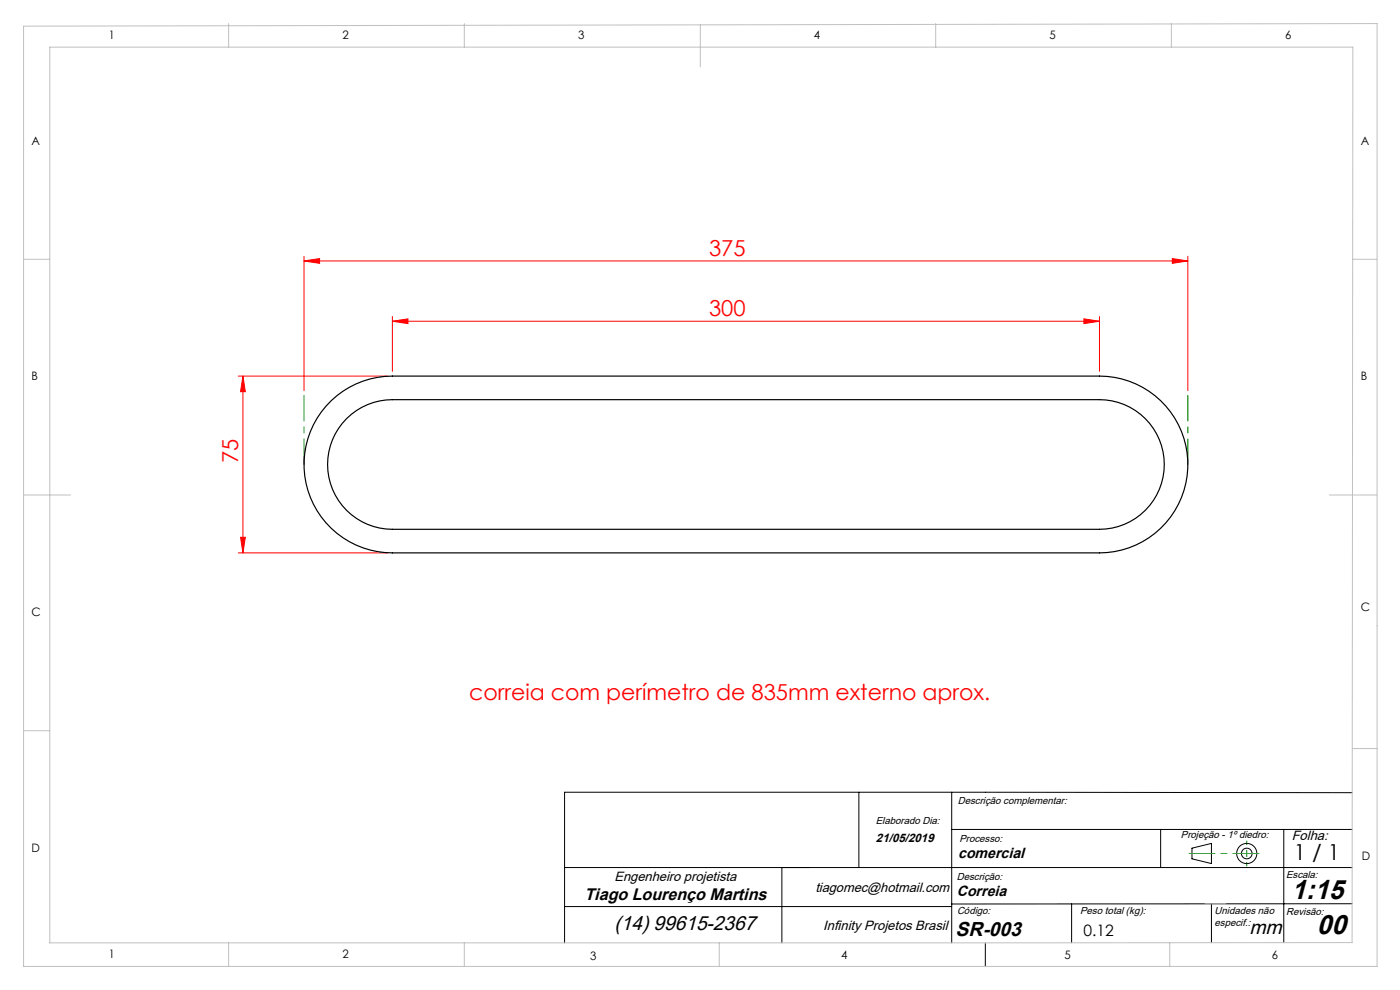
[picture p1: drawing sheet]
<svg xmlns="http://www.w3.org/2000/svg" width="297mm" height="210mm" viewBox="0 0 297 210" stroke-linecap="round" stroke-linejoin="round" font-family="sans-serif">
<g fill="none" stroke="#000" stroke-width=".21">
<path d="M182.2 168.1v15.9M201.9 175.9h84.9M201.9 168.1v31.9M246.2 175.9v8.1M252.9 179.9l4.1-1v4.3l-4.1-1zM272.3 175.9v24.1M286.9 168.1h-167.1v31.9M119.8 184h167M119.8 192.3h82.1M165.9 184v16M227.3 191.7v8.3M257 191.7v8.3"/>
<path d="M286.8 191.7l-84.9 .1M209 200v5"/>
<circle cx="264.5" cy="181" r="1.13"/>
<circle cx="264.5" cy="181" r="2.14"/>
</g>
<g fill="none" stroke="#f00" stroke-width=".21">
<path d="M64.5 55.4l3.3-.6v1.1zM64.5 54.4v28.5M64.5 55.4h187.5M248.7 54.8l3.3 .6-3.3 .5zM252 54.4v28.5M50.5 79.8h31.7M51.5 79.8l.5 3.3h-1zM51.5 79.8v37.5M83.2 68.1l3.3-.5v1zM83.2 67.1v11.7M83.2 68.1h150M229.9 67.6l3.3 .5-3.3 .5z"/>
<path d="M233.2 67.1v11.7M50.5 117.3h31.7M51 114h1l-.5 3.3z"/>
</g>
<path d="M252.2 181h14.9" fill="none" stroke="#008000" stroke-width=".21" stroke-dasharray="6.3 1.3 1.3 1.3" stroke-dashoffset=".8"/>
<path d="M264.5 178.4v5.3" fill="none" stroke="#008000" stroke-width=".21" stroke-dasharray="6.3 1.3 1.3 1.3" stroke-dashoffset="5.6"/>
<path d="M64.5 98.5v-14.6M252 98.5v-14.6" fill="none" stroke="#008000" stroke-width=".21" stroke-dasharray="6.3 1.3 1.3 1.3" stroke-dashoffset=".9"/>
<g fill="none" stroke="#c0c0c0" stroke-width=".21">
<path d="M5 5.5l287.1-.5v200h-287.1zM10.6 10h276.4l-.2 189.9-276.2 .1zM48.5 5v5M98.5 5v5M148.6 5.3v8.9M198.5 5v5M248.5 5v5M5 55h5.6M287 55h5M5 105h10M282 105h10M5 155h5.6"/>
<path d="M286.9 158.8h5.2M248.2 200v5M260 191.7h-4.4M48.5 200v5M98.5 200v5M152.6 200v5"/>
</g>
<g fill="#f00">
<path d="M64.5 55.4l3.3-.6v1.1zM248.7 54.8l3.3 .6-3.3 .5z"/>
<path d="M229.9 67.6l3.3 .5-3.3 .5zM83.2 68.1l3.3-.5v1z"/>
<path d="M51.5 79.8l.5 3.3h-1zM51 114h1l-.5 3.3z"/>
</g>
<path d="M70.3 85a18.7 18.7 0 0 1 12.9-5.2h150a18.7 18.7 0 0 1 18.8 18.7 18.7 18.7 0 0 1-18.8 18.8h-150a18.7 18.7 0 0 1-17.4-11.8 18.7 18.7 0 0 1 4.5-20.5zM73.5 88.8a13.8 13.8 0 0 1 9.7-4h150a13.8 13.8 0 0 1 13.8 13.7 13.8 13.8 0 0 1-13.8 13.8h-150a13.8 13.8 0 0 1-12.7-8.5 13.8 13.8 0 0 1 3-15z" fill="none" stroke="#000" stroke-width=".25"/>
<g font-size="5.8">
<text x="274" y="190.8">1:15</text>
<text x="279.3" y="198">00</text>
</g>
<g font-size="4.7" fill="#f00">
<text x="150.4" y="54.3">375</text>
<text x="150.4" y="67.1">300</text>
<text x="50.5" y="98.3" transform="rotate(-90 50.5 98.3)">75</text>
<text x="99.5" y="148.6">correia com perímetro de 835mm externo aprox.</text>
</g>
<text font-size="4.7" x="274.5" y="182.5">1 / 1</text>
<g font-size="4.3">
<text x="130.3" y="197.3">(14) 99615-2367</text>
<text x="202.7" y="198.5">SR-003</text>
<text x="265" y="198">mm</text>
</g>
<text font-size="3.6" x="124" y="191">Tiago Lourenço Martins</text>
<text font-size="3.3" x="229.9" y="198.5">0.12</text>
<g font-size="3.1">
<text x="203.3" y="182.1">comercial</text>
<text x="203" y="190.1">Correia</text>
</g>
<g font-size="2.8">
<text x="274" y="178.3">Folha:</text>
<text x="130.3" y="187">Engenheiro projetista</text>
<text x="173" y="189.3">tiagomec@hotmail.com</text>
<text x="174.6" y="197.3">Infinity Projetos Brasil</text>
</g>
<text font-size="2.6" x="185.8" y="178.6">21/05/2019</text>
<g font-size="2.5">
<text x="23.1" y="8.2">1</text>
<text x="72.7" y="8.2">2</text>
<text x="122.7" y="8.2">3</text>
<text x="172.7" y="8.2">4</text>
<text x="222.7" y="8.2">5</text>
<text x="272.7" y="8.2">6</text>
<text x="6.7" y="30.7">A</text>
<text x="288.7" y="30.7">A</text>
<text x="6.7" y="80.7">B</text>
<text x="288.7" y="80.7">B</text>
<text x="6.7" y="130.7">C</text>
<text x="288.7" y="129.7">C</text>
<text x="6.7" y="180.7">D</text>
<text x="288.9" y="182.5">D</text>
<text x="23.1" y="203.2">1</text>
<text x="72.7" y="203.2">2</text>
<text x="125.2" y="203.6">3</text>
<text x="178.5" y="203.4">4</text>
<text x="225.8" y="203.4">5</text>
<text x="269.8" y="203.4">6</text>
</g>
<g font-size="2.1">
<text x="203.2" y="170.6">Descrição complementar:</text>
<text x="185.8" y="174.8">Elaborado Dia:</text>
<text x="203.5" y="178.6">Processo:</text>
<text x="250.5" y="177.8">Projeção - 1º diedro:</text>
<text x="203" y="186.7">Descrição:</text>
<text x="272.8" y="186.3">Escala:</text>
<text x="203" y="193.8">Código:</text>
<text x="229.1" y="193.9">Peso total (kg):</text>
<text x="257.7" y="196.3">especif.:</text>
<text x="257.7" y="193.8">Unidades não</text>
<text x="272.8" y="194.1">Revisão:</text>
</g>
</svg>
